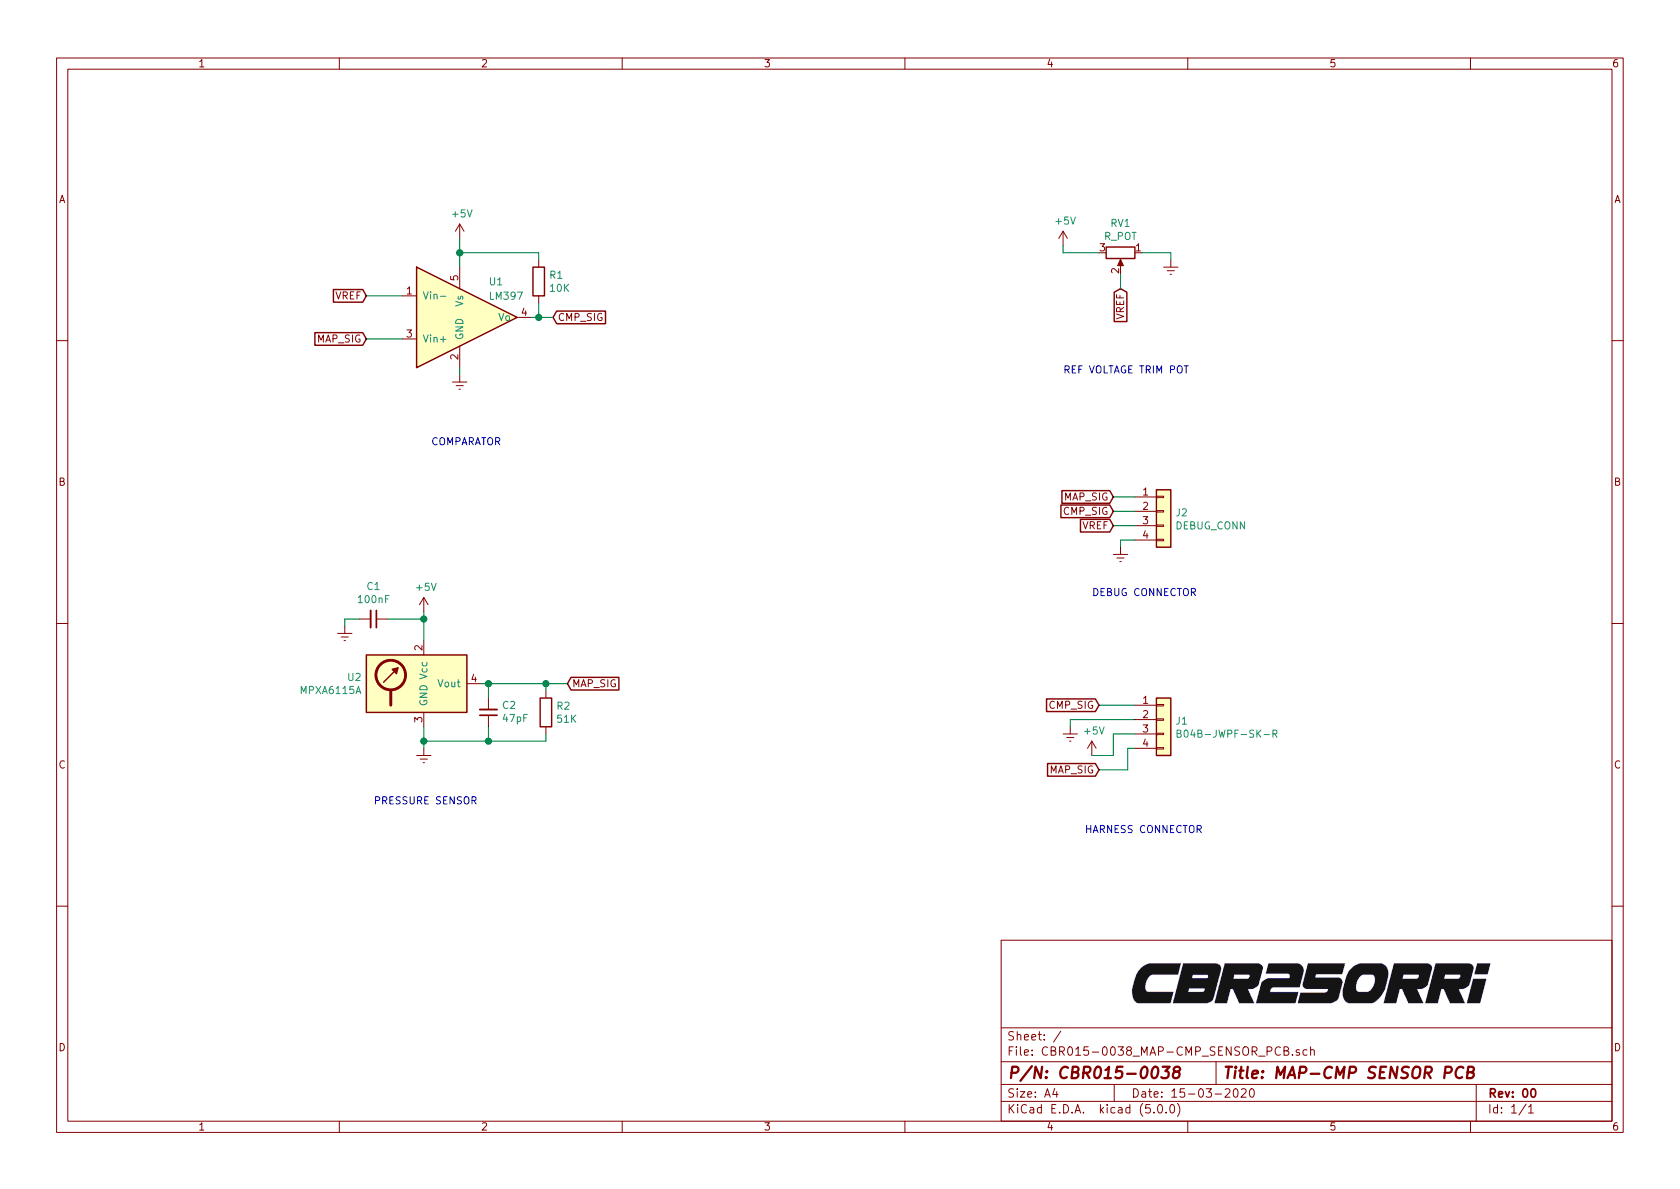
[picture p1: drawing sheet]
EESchema Schematic File Version 4
LIBS:CBR015-0038_MAP-CMP_SENSOR_PCB-cache
EELAYER 26 0
EELAYER END
$Descr A4 11693 8268
encoding utf-8
Sheet 1 1
Title "MAP-CMP SENSOR PCB"
Date "15-03-2020"
Rev "00"
Comp ""
Comment1 ""
Comment2 ""
Comment3 "T Naughton"
Comment4 "CBR015-0038"
$EndDescr
Text GLabel 7650 4900 0    50   Input ~ 0
CMP_SIG
Wire Wire Line
	7650 4900 7900 4900
$Comp
L power:Earth #PWR0101
U 1 1
P 7450 5050
F 0 "#PWR0101" H 7450 4800 50  0001 C CNN
F 1 "Earth" H 7450 4900 50  0001 C CNN
F 2 "" H 7450 5050 50  0001 C CNN
F 3 "~" H 7450 5050 50  0001 C CNN
	1    7450 5050
	1    0    0    -1  
$EndComp
$Comp
L power:+5V #PWR0102
U 1 1
P 7600 5250
F 0 "#PWR0102" H 7600 5100 50  0001 C CNN
F 1 "+5V" H 7615 5423 50  0000 C CNN
F 2 "" H 7600 5250 50  0001 C CNN
F 3 "" H 7600 5250 50  0001 C CNN
	1    7600 5250
	1    0    0    -1  
$EndComp
Wire Wire Line
	7900 5100 7750 5100
Wire Wire Line
	7750 5100 7750 5250
Wire Wire Line
	7750 5250 7600 5250
Wire Wire Line
	7900 5000 7450 5000
Wire Wire Line
	7450 5000 7450 5050
Text Notes 7550 5800 0    50   ~ 0
HARNESS CONNECTOR
Text Notes 2600 5600 0    50   ~ 0
PRESSURE SENSOR
Text Notes 3000 3100 0    50   ~ 0
COMPARATOR
$Comp
L User_Library:LM397 U1
U 1 1
P 3200 2200
F 0 "U1" H 3400 2450 50  0000 L CNN
F 1 "LM397" H 3400 2350 50  0000 L CNN
F 2 "TO_SOT_Packages_SMD:SOT-23-5_HandSoldering" H 3200 2200 50  0001 C CNN
F 3 "" H 3200 2200 50  0001 C CNN
	1    3200 2200
	1    0    0    -1  
$EndComp
$Comp
L power:Earth #PWR0103
U 1 1
P 3200 2600
F 0 "#PWR0103" H 3200 2350 50  0001 C CNN
F 1 "Earth" H 3200 2450 50  0001 C CNN
F 2 "" H 3200 2600 50  0001 C CNN
F 3 "~" H 3200 2600 50  0001 C CNN
	1    3200 2600
	1    0    0    -1  
$EndComp
$Comp
L power:+5V #PWR0104
U 1 1
P 3200 1650
F 0 "#PWR0104" H 3200 1500 50  0001 C CNN
F 1 "+5V" H 3215 1823 50  0000 C CNN
F 2 "" H 3200 1650 50  0001 C CNN
F 3 "" H 3200 1650 50  0001 C CNN
	1    3200 1650
	1    0    0    -1  
$EndComp
Wire Wire Line
	3200 1650 3200 1750
Wire Wire Line
	3200 2550 3200 2600
Text GLabel 3850 2200 2    50   Input ~ 0
CMP_SIG
Wire Wire Line
	3700 2200 3750 2200
$Comp
L Device:R R1
U 1 1
P 3750 1950
F 0 "R1" H 3820 1996 50  0000 L CNN
F 1 "10K" H 3820 1905 50  0000 L CNN
F 2 "Resistors_SMD:R_0805_HandSoldering" V 3680 1950 50  0001 C CNN
F 3 "~" H 3750 1950 50  0001 C CNN
	1    3750 1950
	1    0    0    -1  
$EndComp
Wire Wire Line
	3750 1800 3750 1750
Wire Wire Line
	3750 1750 3200 1750
Connection ~ 3200 1750
Wire Wire Line
	3200 1750 3200 1850
Wire Wire Line
	3750 2100 3750 2200
Connection ~ 3750 2200
Wire Wire Line
	3750 2200 3850 2200
Text GLabel 2550 2350 0    50   Input ~ 0
MAP_SIG
Wire Wire Line
	2550 2350 2800 2350
Text GLabel 2550 2050 0    50   Input ~ 0
VREF
Wire Wire Line
	2550 2050 2800 2050
$Comp
L Sensor_Pressure:MPXA6115A U2
U 1 1
P 2950 4750
F 0 "U2" H 2520 4796 50  0000 R CNN
F 1 "MPXA6115A" H 2520 4705 50  0000 R CNN
F 2 "SamacSys_Parts:98ASB17757C" H 2450 4400 50  0001 C CNN
F 3 "http://www.nxp.com/files/sensors/doc/data_sheet/MPXA6115A.pdf" H 2950 5350 50  0001 C CNN
	1    2950 4750
	1    0    0    -1  
$EndComp
$Comp
L power:Earth #PWR0105
U 1 1
P 2950 5200
F 0 "#PWR0105" H 2950 4950 50  0001 C CNN
F 1 "Earth" H 2950 5050 50  0001 C CNN
F 2 "" H 2950 5200 50  0001 C CNN
F 3 "~" H 2950 5200 50  0001 C CNN
	1    2950 5200
	1    0    0    -1  
$EndComp
Wire Wire Line
	2950 5050 2950 5150
$Comp
L power:+5V #PWR0106
U 1 1
P 2950 4250
F 0 "#PWR0106" H 2950 4100 50  0001 C CNN
F 1 "+5V" H 2965 4423 50  0000 C CNN
F 2 "" H 2950 4250 50  0001 C CNN
F 3 "" H 2950 4250 50  0001 C CNN
	1    2950 4250
	1    0    0    -1  
$EndComp
$Comp
L Device:C_Small C1
U 1 1
P 2600 4300
F 0 "C1" V 2371 4300 50  0000 C CNN
F 1 "100nF" V 2462 4300 50  0000 C CNN
F 2 "Capacitors_SMD:C_0805_HandSoldering" H 2600 4300 50  0001 C CNN
F 3 "~" H 2600 4300 50  0001 C CNN
	1    2600 4300
	0    1    1    0   
$EndComp
$Comp
L power:Earth #PWR0107
U 1 1
P 2400 4350
F 0 "#PWR0107" H 2400 4100 50  0001 C CNN
F 1 "Earth" H 2400 4200 50  0001 C CNN
F 2 "" H 2400 4350 50  0001 C CNN
F 3 "~" H 2400 4350 50  0001 C CNN
	1    2400 4350
	1    0    0    -1  
$EndComp
Wire Wire Line
	2400 4350 2400 4300
Wire Wire Line
	2400 4300 2500 4300
Wire Wire Line
	2700 4300 2950 4300
Wire Wire Line
	2950 4300 2950 4250
Wire Wire Line
	2950 4300 2950 4450
Connection ~ 2950 4300
Text GLabel 3950 4750 2    50   Input ~ 0
MAP_SIG
$Comp
L Device:C_Small C2
U 1 1
P 3400 4950
F 0 "C2" H 3308 4904 50  0000 R CNN
F 1 "47pF" H 3308 4995 50  0000 R CNN
F 2 "Capacitors_SMD:C_0805_HandSoldering" H 3400 4950 50  0001 C CNN
F 3 "~" H 3400 4950 50  0001 C CNN
	1    3400 4950
	-1   0    0    1   
$EndComp
$Comp
L Device:R R2
U 1 1
P 3800 4950
F 0 "R2" H 3870 4996 50  0000 L CNN
F 1 "51K" H 3870 4905 50  0000 L CNN
F 2 "Resistors_SMD:R_0805_HandSoldering" V 3730 4950 50  0001 C CNN
F 3 "~" H 3800 4950 50  0001 C CNN
	1    3800 4950
	1    0    0    -1  
$EndComp
Wire Wire Line
	3350 4750 3400 4750
Wire Wire Line
	3800 4800 3800 4750
Connection ~ 3800 4750
Wire Wire Line
	3800 4750 3950 4750
Wire Wire Line
	3400 4850 3400 4750
Connection ~ 3400 4750
Wire Wire Line
	3400 4750 3800 4750
Wire Wire Line
	3400 5050 3400 5150
Wire Wire Line
	3400 5150 2950 5150
Connection ~ 2950 5150
Wire Wire Line
	2950 5150 2950 5200
Wire Wire Line
	3800 5150 3400 5150
Connection ~ 3400 5150
Wire Wire Line
	3800 5100 3800 5150
$Comp
L Device:R_POT RV1
U 1 1
P 7800 1750
F 0 "RV1" V 7593 1750 50  0000 C CNN
F 1 "R_POT" V 7684 1750 50  0000 C CNN
F 2 "Potentiometer_THT:Potentiometer_Bourns_3296P_Horizontal" H 7800 1750 50  0001 C CNN
F 3 "~" H 7800 1750 50  0001 C CNN
	1    7800 1750
	0    1    1    0   
$EndComp
Text Notes 7400 2600 0    50   ~ 0
REF VOLTAGE TRIM POT
Text GLabel 7800 2000 3    50   Input ~ 0
VREF
Wire Wire Line
	7800 1900 7800 2000
$Comp
L power:Earth #PWR0108
U 1 1
P 8150 1800
F 0 "#PWR0108" H 8150 1550 50  0001 C CNN
F 1 "Earth" H 8150 1650 50  0001 C CNN
F 2 "" H 8150 1800 50  0001 C CNN
F 3 "~" H 8150 1800 50  0001 C CNN
	1    8150 1800
	1    0    0    -1  
$EndComp
Wire Wire Line
	7950 1750 8150 1750
Wire Wire Line
	8150 1750 8150 1800
$Comp
L power:+5V #PWR0109
U 1 1
P 7400 1700
F 0 "#PWR0109" H 7400 1550 50  0001 C CNN
F 1 "+5V" H 7415 1873 50  0000 C CNN
F 2 "" H 7400 1700 50  0001 C CNN
F 3 "" H 7400 1700 50  0001 C CNN
	1    7400 1700
	1    0    0    -1  
$EndComp
Wire Wire Line
	7650 1750 7400 1750
Wire Wire Line
	7400 1750 7400 1700
Text GLabel 7650 5350 0    50   Input ~ 0
MAP_SIG
$Comp
L Connector_Generic:Conn_01x04 J2
U 1 1
P 8100 3550
F 0 "J2" H 8180 3542 50  0000 L CNN
F 1 "DEBUG_CONN" H 8180 3451 50  0000 L CNN
F 2 "Pin_Headers:Pin_Header_Straight_1x04_Pitch2.54mm" H 8100 3550 50  0001 C CNN
F 3 "~" H 8100 3550 50  0001 C CNN
	1    8100 3550
	1    0    0    -1  
$EndComp
Text GLabel 7750 3450 0    50   Input ~ 0
MAP_SIG
Text GLabel 7750 3550 0    50   Input ~ 0
CMP_SIG
Text GLabel 7750 3650 0    50   Input ~ 0
VREF
$Comp
L power:Earth #PWR0110
U 1 1
P 7800 3800
F 0 "#PWR0110" H 7800 3550 50  0001 C CNN
F 1 "Earth" H 7800 3650 50  0001 C CNN
F 2 "" H 7800 3800 50  0001 C CNN
F 3 "~" H 7800 3800 50  0001 C CNN
	1    7800 3800
	1    0    0    -1  
$EndComp
Wire Wire Line
	7900 3750 7800 3750
Wire Wire Line
	7800 3750 7800 3800
Wire Wire Line
	7900 3650 7750 3650
Wire Wire Line
	7750 3550 7900 3550
Wire Wire Line
	7900 3450 7750 3450
Text Notes 7600 4150 0    50   ~ 0
DEBUG CONNECTOR
$Comp
L Connector_Generic:Conn_01x04 J1
U 1 1
P 8100 5000
F 0 "J1" H 8180 4992 50  0000 L CNN
F 1 "B04B-JWPF-SK-R" H 8180 4901 50  0000 L CNN
F 2 "User Libraries:JST_B04B-JWPF-SK-R" H 8100 5000 50  0001 C CNN
F 3 "~" H 8100 5000 50  0001 C CNN
	1    8100 5000
	1    0    0    -1  
$EndComp
Wire Wire Line
	7900 5200 7850 5200
Wire Wire Line
	7850 5200 7850 5350
Wire Wire Line
	7650 5350 7850 5350
$EndSCHEMATC
